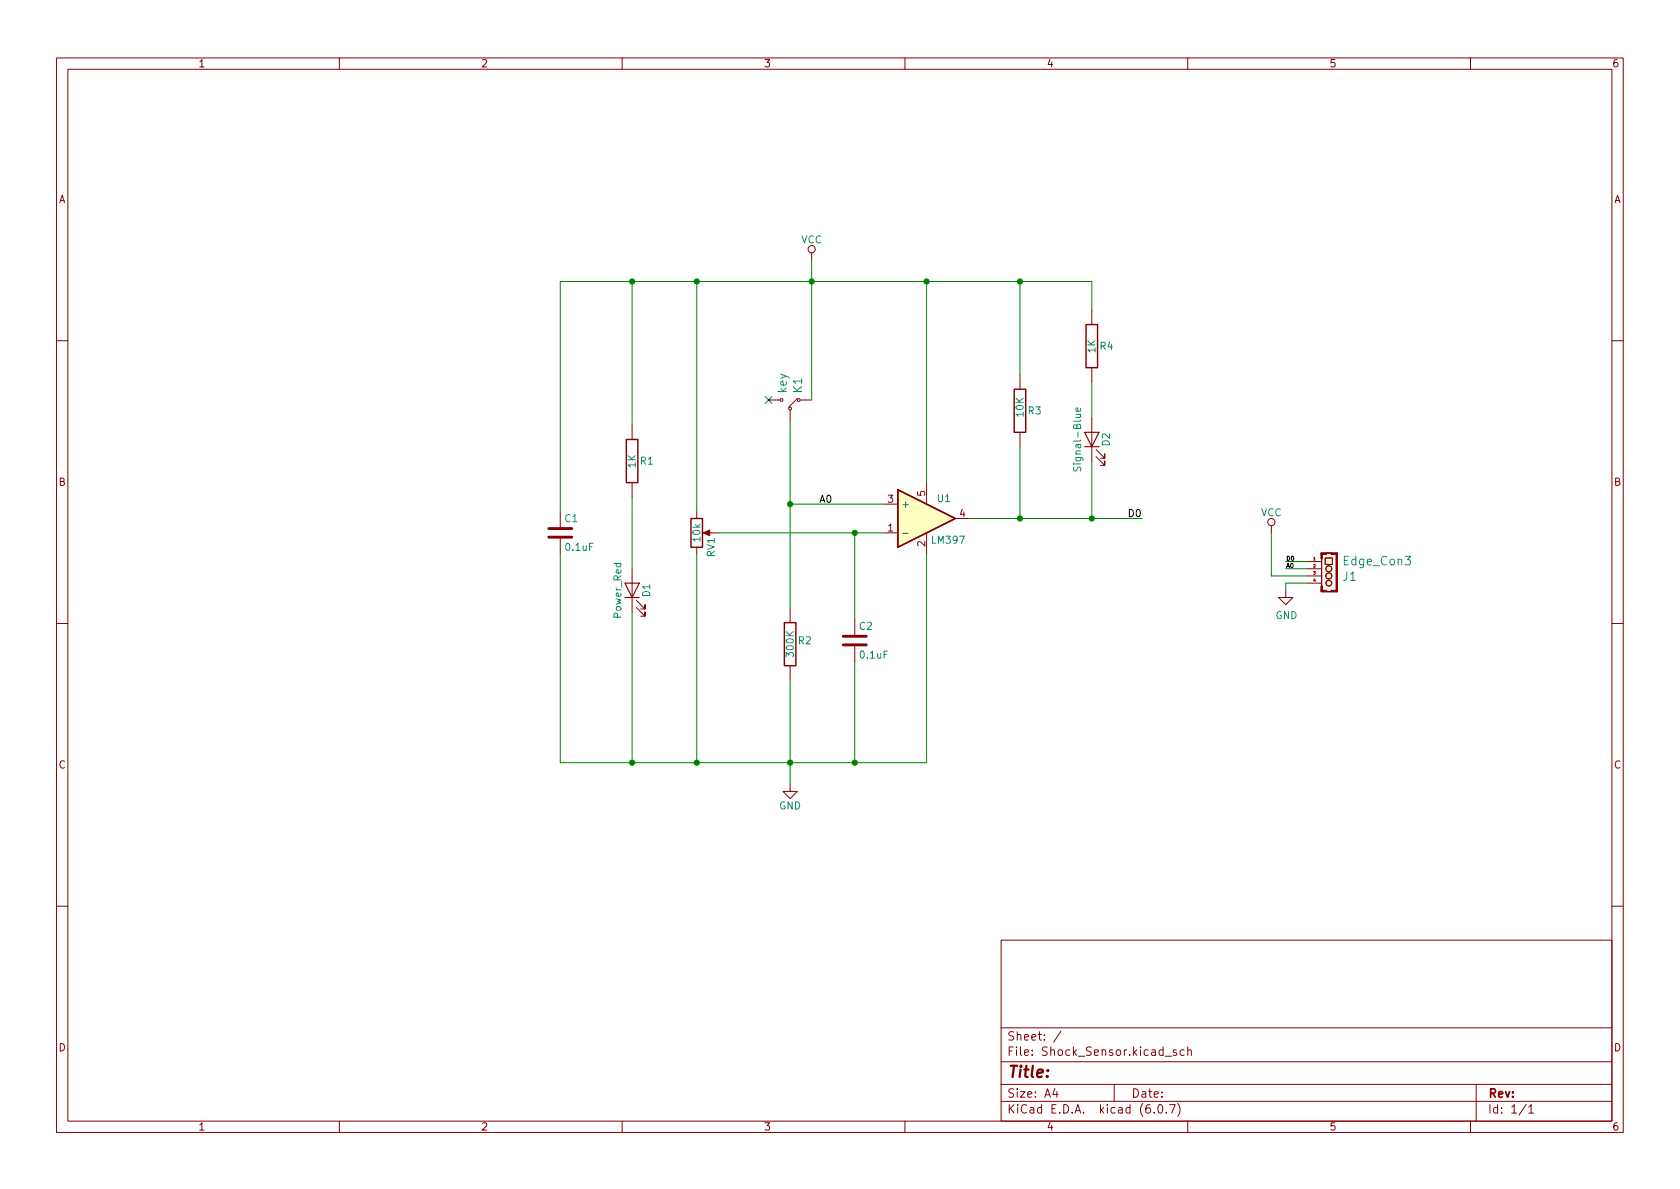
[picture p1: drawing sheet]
<svg xmlns="http://www.w3.org/2000/svg" width="297mm" height="210mm" viewBox="0 0 297 210" stroke-linecap="round" stroke-linejoin="round" font-family="sans-serif">
<g fill="none" stroke="#840000" stroke-width=".18">
<path d="M10 10.2h277v190.1h-277zM12 12.2h273v186.1h-273zM60 10.2v2M110 10.2v2M160 10.2v2M210 10.2v2M260 10.2v2M143.5 44.7v1.3M193 54.9v2.5M10 60.2h2M111.8 75.2v2.5M135.9 70.7h2"/>
<path d="M139.7 72.5v2M141 70.5l-1.6 1.5M141.5 70.7h2M180.3 66.3v2.5M180.3 76.4v2.6M193 65v2.6M193 73.9v7.6M193.8 79.5l1.5 1.5v-.7v.7h-.7M285 60.2h2M99.1 90.4v2.8M99.1 95.2v2.8M111.8 85.3v2.6"/>
<path d="M123.2 90.4v1.3M123.2 96.8v1.2M124.7 94.2h2.3M156.2 94.2h2.5M156.2 89.1h2.5M163.8 85.3v3.8M163.8 94.2v3.8M168.9 91.7h2.5M193.8 80.8l1.5 1.5v-.8v.8h-.7M224.8 93v1.2M231.1 99.3h2.6M233.7 97.8h2.6v6.8h-2.6z"/>
<path d="M233.7 98.8v4.8M234.3 98.7h1.3v1.1h-1.3zM10 110.2h2M111.8 100.6v7.6M112.5 107.4l1.5 1.6v-.8v.8h-.7M112.5 106.2l1.5 1.5v-.8v.8h-.7M139.7 107.6v2.5M139.7 117.7v2.6M151.1 109.5v2.8M151.1 114.3v2.8M227.3 104.4v1.3h1.3l-1.3 1.2-1.2-1.2h1.2M231.1 100.6h2.6"/>
<path d="M231.1 101.8h2.6M231.1 103.1h2.6M285 110.2h2M139.7 138.7v1.2h1.3l-1.3 1.3-1.3-1.3h1.3M10 160.2h2M177 166.3h108v32h-108zM285 160.2h2M60 198.3v2M110 198.3v2M160 198.3v2M177 194.8h108M177 191.8h108"/>
<path d="M177 187.8h108M177 181.8h108M186.5 192.5l-.4 1h1M186.9 193v1M187.6 182.4l-1.3 1.9M197 191.8v3M204.1 196.7v.1M204.9 195.4l.2-.1a.81 .81 0 0 1 .6 .7 .81 .81 0 0 1-.3 .8h-.2a.81 .81 0 0 1-.6-.6 .81 .81 0 0 1 .3-.8zM206 186.8h1.1M206.2 196.7v.1M206.8 195.3h1l-.7 1.5M208 185.7l-.4-.1-.2 .2 .1 .3 .5 .1v.4h-.6"/>
<path d="M208.2 195.1a1.72 1.72 0 0 1 0 2.3M209.4 185.7l-.5-.1-.3 .3v.4l.2 .3h.6M210 198.3v2M210 185.8l.2-.2 .4 .1v.9M210 185.1v1.5M260 198.3v2M261 191.8v6.5M269.9 195.3l-1.3 1.9M270.3 195.8l.4-.5v1.5M270.3 196.8h.9"/>
<circle cx="143.5" cy="44.1" r=".63"/>
<circle cx="138.2" cy="70.7" r=".25"/>
<circle cx="139.7" cy="72.3" r=".25"/>
<circle cx="141.2" cy="70.7" r=".25"/>
<circle cx="224.8" cy="92.3" r=".63"/>
<circle cx="234.9" cy="100.6" r=".53"/>
<circle cx="234.9" cy="101.8" r=".53"/>
<circle cx="235" cy="103.1" r=".51"/>
</g>
<path d="M192 57.4h2.1v7.6h-2.1zM110.7 77.7h2.1v7.6h-2.1zM179.3 68.8h2.1v7.6h-2.1zM122.2 91.7h2v5.1h-2zM158.7 86.6l10.2 5.1-10.2 5.1zM138.7 110.1h2v7.6h-2z" fill="none" stroke="#840000" stroke-width=".25"/>
<g fill="#840000" stroke="#840000" stroke-width=".18">
<path d="M124.3 94.2l1.2-.5v1z"/>
<path d="M235.3 104.4h1.2v.2h-1.2z"/>
<path d="M236.2 97.8h.3v6.8h-.3z"/>
<path d="M234.5 104.6h.9z"/>
<path d="M234.5 97.8h.9z"/>
<path d="M235.3 97.8h1.2v.2h-1.2z"/>
<path d="M233.6 104.4h1v.2h-1z"/>
<path d="M233.6 97.8h1v.2h-1z"/>
<path d="M233.6 103.6h.2v.9h-.2z"/>
<path d="M233.6 97.8h.2v1h-.2z"/>
</g>
<path d="M97 95h4.1M97 93.5h4.1M149.1 114h4.1M149.1 112.5h4.1" fill="none" stroke="#840000" stroke-width=".51"/>
<path d="M191.8 76.4h2.5l-1.3 2.6zM191.8 79h2.5M110.5 103.1h2.5l-1.2 2.6zM110.5 105.7h2.5" fill="none" stroke="#840000" stroke-width=".2"/>
<g fill="#ffffc2" stroke="#ffffc2" stroke-width=".18">
<path d="M234.3 98.7h1.3v1.1h-1.3z"/>
<path d="M158.7 86.6l10.2 5.1-10.2 5.1z"/>
<circle cx="235" cy="103.1" r=".51"/>
<circle cx="234.9" cy="101.8" r=".53"/>
<circle cx="234.9" cy="100.6" r=".53"/>
</g>
<path d="M191 72.2l.1 .3-.2 .2h-.6v-.5l.2-.1 .2 .6M159.6 94.3h1M189.9 82.6l-.1 .5 .1 .2h.4l.2-.6 .3-.1 .3 .2-.1 .5" fill="none" stroke="#008484" stroke-width=".18"/>
<g fill="none" stroke="#008400" stroke-width=".18">
<path d="M111.8 49.8v25.4M123.2 49.8v40.6M143.5 46v24.7M163.8 49.8v35.5M180.3 49.8v16.5M193 54.9v-5.1h-93.9v40.6M139.7 74.5v33.1M180.3 79v12.7M193 67.6v6.3M99.1 98v36.9h64.7v-36.9M111.8 87.9v12.7M123.2 98v36.9"/>
<path d="M127 94.2h29.2M139.7 89.1h16.5M151.1 94.2v15.3M171.4 91.7h30.5M193 81.5v10.2M224.8 94.2v7.6h6.3M227.3 99.3h3.8M111.8 108.2v26.7M151.1 117.1v17.8M227.3 100.6h3.8M231.1 103.1h-3.8v1.3M139.7 120.3v18.4"/>
</g>
<path d="M135.3 70.1l1.2 1.2M136.5 70.1l-1.2 1.2" fill="none" stroke="#000084" stroke-width=".18"/>
<g fill="#008400" stroke="#008400" stroke-width=".18">
<circle cx="139.7" cy="134.9" r=".46"/>
<circle cx="123.2" cy="134.9" r=".46"/>
<circle cx="111.8" cy="134.9" r=".46"/>
<circle cx="151.1" cy="94.2" r=".46"/>
<circle cx="139.7" cy="89.1" r=".46"/>
<circle cx="143.5" cy="49.8" r=".46"/>
<circle cx="111.8" cy="49.8" r=".46"/>
<circle cx="123.2" cy="49.8" r=".46"/>
<circle cx="180.3" cy="49.8" r=".46"/>
<circle cx="180.3" cy="91.7" r=".46"/>
<circle cx="151.1" cy="134.9" r=".46"/>
<circle cx="193" cy="91.7" r=".46"/>
<circle cx="163.8" cy="49.8" r=".46"/>
</g>
<text font-size="2.8" fill="#840000" x="178" y="190.6">Title:</text>
<g font-size="2.1" fill="#008484">
<text x="139.1" y="69.5" transform="rotate(-90 139.1 69.5)">key</text>
<text x="141.8" y="69.5" transform="rotate(-90 141.8 69.5)">K1</text>
<text x="237.7" y="100">Edge_Con3</text>
<text x="237.5" y="102.7">J1</text>
</g>
<g font-size="2.1" fill="#840000">
<text x="178" y="184">Sheet: /</text>
<text x="178" y="186.7">File: Shock_Sensor.kicad_sch</text>
<text x="178" y="196.9">KiCad E.D.A. kicad (6.0.7)</text>
<text x="178" y="194.1">Size: A4</text>
<text x="200" y="194.1">Date:</text>
<text x="263" y="194.1">Rev:</text>
<text x="263" y="196.9">Id: 1/1</text>
</g>
<g font-size="1.8" fill="#840000">
<text x="35" y="11.9">1</text>
<text x="85" y="11.9">2</text>
<text x="135" y="11.9">3</text>
<text x="185" y="11.9">4</text>
<text x="235" y="11.9">5</text>
<text x="285" y="11.9">6</text>
<text x="10.3" y="35.9">A</text>
<text x="285.3" y="35.9">A</text>
<text x="10.3" y="85.9">B</text>
<text x="157" y="88.9">3</text>
<text x="163.6" y="87.7" transform="rotate(-90 163.6 87.7)">5</text>
<text x="285.3" y="85.9">B</text>
<text x="157" y="94">1</text>
<text x="169.7" y="91.4">4</text>
<text x="163.6" y="96.6" transform="rotate(-90 163.6 96.6)">2</text>
<text x="10.3" y="135.9">C</text>
<text x="285.3" y="135.9">C</text>
<text x="10.3" y="185.9">D</text>
<text x="285.3" y="185.9">D</text>
<text x="35" y="199.9">1</text>
<text x="85" y="199.9">2</text>
<text x="135" y="199.9">3</text>
<text x="185" y="199.9">4</text>
<text x="235" y="199.9">5</text>
<text x="285" y="199.9">6</text>
</g>
<g font-size="1.8" fill="#008484">
<text x="141.6" y="43">VCC</text>
<text x="193.7" y="62.4" transform="rotate(-90 193.7 62.4)">1K</text>
<text x="194.5" y="61.8">R4</text>
<text x="181" y="73.6" transform="rotate(-90 181 73.6)">10K</text>
<text x="181.8" y="73.3">R3</text>
<text x="112.4" y="82.7" transform="rotate(-90 112.4 82.7)">1K</text>
<text x="113.2" y="82.2">R1</text>
<text x="191.1" y="82.6" transform="rotate(-90 191.1 82.6)">Signal-Blue</text>
<text x="196.2" y="78.8" transform="rotate(-90 196.2 78.8)">D2</text>
<text x="159.3" y="89.8">+</text>
<text x="165.7" y="88.8">U1</text>
<text x="99.9" y="92.3">C1</text>
<text x="123.8" y="95.7" transform="rotate(-90 123.8 95.7)">10k</text>
<text x="222.9" y="91.3">VCC</text>
<text x="100.1" y="97.4">0.1uF</text>
<text x="126.4" y="98.5" transform="rotate(-90 126.4 98.5)">RV1</text>
<text x="164.9" y="96.1">LM397</text>
<text x="114.9" y="105.5" transform="rotate(-90 114.9 105.5)">D1</text>
<text x="109.9" y="109.2" transform="rotate(-90 109.9 109.2)">Power_Red</text>
<text x="141.2" y="113.9">R2</text>
<text x="152" y="111.4">C2</text>
<text x="225.5" y="109.5">GND</text>
<text x="140.3" y="116" transform="rotate(-90 140.3 116)">300K</text>
<text x="152.2" y="116.5">0.1uF</text>
<text x="137.7" y="143.1">GND</text>
</g>
<g font-size="1.8">
<text x="144.8" y="88.9">A0</text>
<text x="199.7" y="91.4">D0</text>
</g>
<g font-size="1.1">
<text x="227.3" y="100.4">A0</text>
<text x="227.3" y="99.2">D0</text>
</g>
<g font-size=".7" fill="#840000">
<text x="232.2" y="99.1">1</text>
<text x="232.2" y="100.3">2</text>
<text x="232.2" y="101.6">3</text>
<text x="232.2" y="102.9">4</text>
</g>
</svg>
